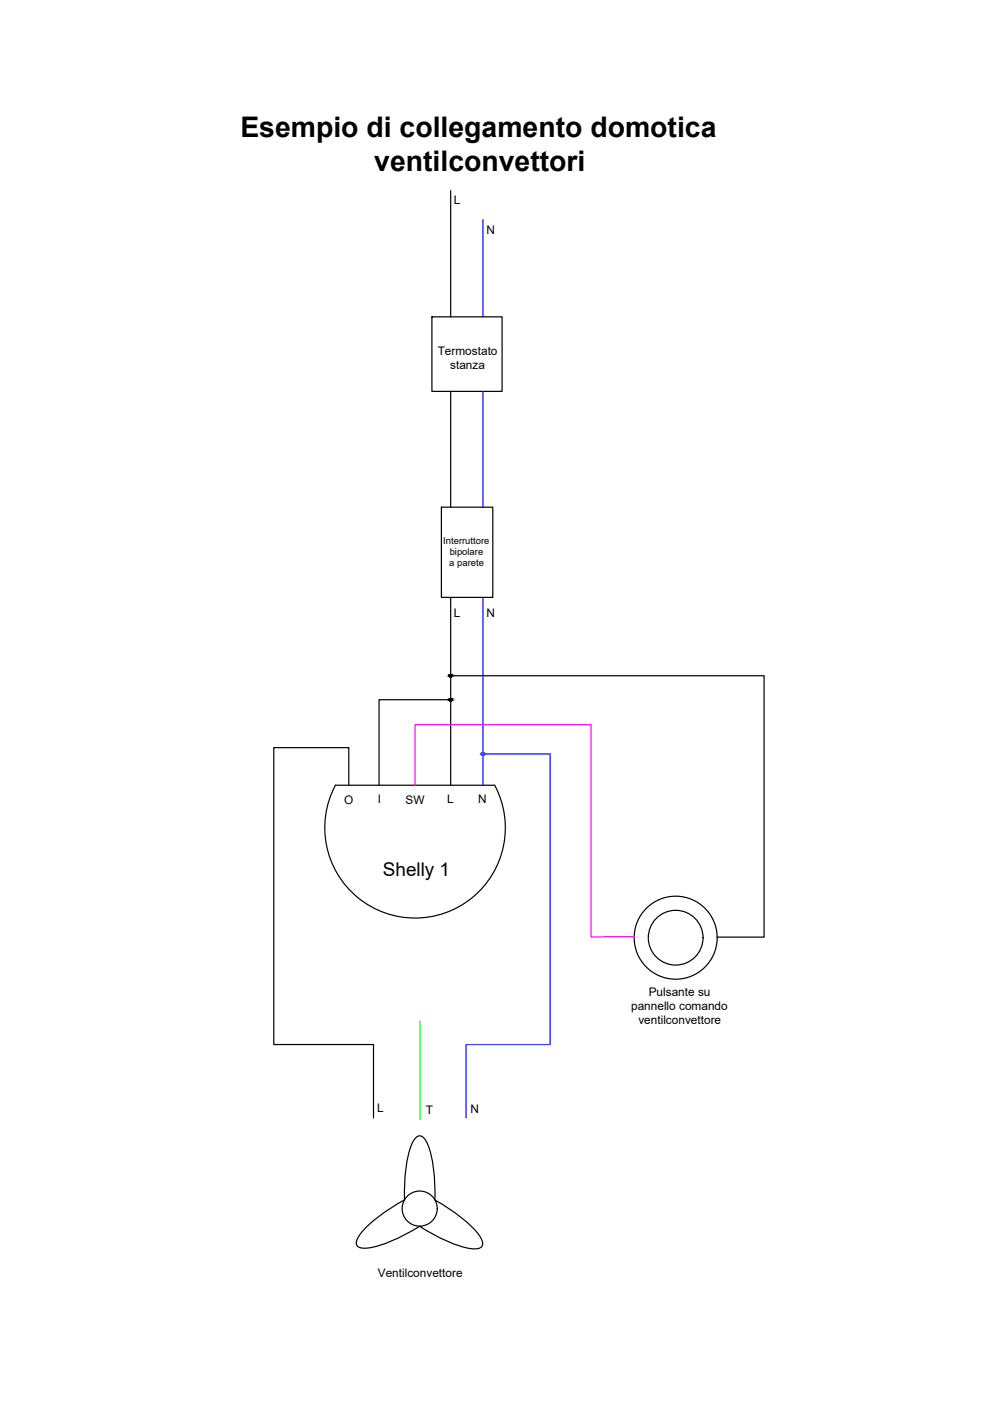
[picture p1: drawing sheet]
<svg xmlns="http://www.w3.org/2000/svg" width="210mm" height="297mm" viewBox="0 0 210 297" stroke-linecap="round" stroke-linejoin="round" font-family="sans-serif">
<!-- layer: 0 -->
<g fill="none" stroke="#000" stroke-width=".25">
<path d="M95.6 40.4v26.8M91.6 67.2h14.9v15.8h-14.9zM93.6 107.5h10.9v19.2h-10.9zM95.6 148.4h-15.2v18.1M71.1 166.5h33.8a19.1 19.1 0 0 1-16.9 28.1 19.1 19.1 0 0 1-16.9-28.1zM85.7 254.4a32.3 32.3 0 0 0-9.3 7.2 2.44 2.44 0 0 0-.7 2.4 2.44 2.44 0 0 0 2.5 .6 30.8 30.8 0 0 0 10.8-4.6M85.8 254.4a32.3 32.3 0 0 1 1.5-11.7 2.44 2.44 0 0 1 1.7-1.9 2.44 2.44 0 0 1 1.7 1.9 30.8 30.8 0 0 1 1.5 11.7M92.2 254.4a32.3 32.3 0 0 1 9.3 7.4 2.44 2.44 0 0 1 .7 2.4 2.44 2.44 0 0 1-2.5 .5 30.8 30.8 0 0 1-10.8-4.7"/>
<circle cx="143.3" cy="198.8" r="8.8"/>
<circle cx="143.3" cy="198.8" r="5.8"/>
<circle cx="89" cy="256.2" r="3.7"/>
</g>
<!-- layer: Fase -->
<g fill="none" stroke="#000" stroke-width=".25">
<path d="M95.6 83v24.5M95.6 126.7v39.8M95.6 143.3h66.4v55.4h-9.9M74 166.5v-8h-16v63h21.2v15.5"/>
<circle cx="95.6" cy="143.3" r=".28"/>
<circle cx="95.6" cy="148.3" r=".28"/>
</g>
<!-- layer: Neutro -->
<g fill="none" stroke="#00f" stroke-width=".25">
<path d="M102.4 46.6v20.6M102.4 83v24.5M102.4 126.7v39.8M102.4 159.9h14.2v61.6h-17.8v15.5"/>
<circle cx="102.4" cy="159.9" r=".28"/>
</g>
<!-- layer: Fase -->
<g fill="#000" stroke="#000" stroke-width=".21">
<path d="M95.5 143.5h.1zM95.5 148.6h.1zM95.5 143h.1z"/>
<path d="M95.5 148.1h.1zM95.5 148.1h.1z"/>
<path d="M95.5 143h.1zM95.5 143h.1z"/>
<path d="M95.5 148.1h.1zM95.5 148.1h.1z"/>
<path d="M95.5 143h.2zM95.4 143h.3z"/>
<path d="M95.5 143.5h.1zM95.5 143.5h.1z"/>
<path d="M95.5 148.1h.2zM95.4 148.1h.3z"/>
<path d="M95.5 148.6h.1zM95.5 148.6h.1z"/>
<path d="M95.4 143h.3zM95.4 143h.3z"/>
<path d="M95.4 143.5h.3zM95.4 143.5h.2z"/>
<path d="M95.4 148.1h.3zM95.4 148.1h.3z"/>
<path d="M95.4 148.6h.3zM95.4 148.6h.2z"/>
<path d="M95.4 143h.3zM95.4 143h.3z"/>
<path d="M95.4 143.5h.3zM95.4 143.5h.3z"/>
<path d="M95.4 148.1h.3zM95.4 148.1h.3z"/>
<path d="M95.4 148.6h.3zM95.4 148.6h.3z"/>
<path d="M95.4 143l.3 .1zM95.4 143l.3 .1z"/>
<path d="M95.4 143.5h.3zM95.4 143.5h.3z"/>
<path d="M95.4 148.1h.3zM95.4 148.1h.3z"/>
<path d="M95.4 148.6h.3zM95.4 148.6h.3z"/>
<path d="M95.4 143.1h.4zM95.4 143.1h.4z"/>
<path d="M95.4 143.5h.3zM95.4 143.5h.3z"/>
<path d="M95.4 148.1l.4 .1zM95.4 148.1l.4 .1z"/>
<path d="M95.4 148.6h.3zM95.4 148.6h.3z"/>
<path d="M95.4 143.1h.4zM95.4 143.1h.4z"/>
<path d="M95.4 143.5h.4zM95.4 143.5h.3z"/>
<path d="M95.4 148.2h.4zM95.4 148.2h.4z"/>
<path d="M95.4 148.5h.4zM95.4 148.5l.3 .1z"/>
<path d="M95.3 143.1h.5zM95.3 143.1h.5z"/>
<path d="M95.3 143.4h.5zM95.3 143.4l.5 .1z"/>
<path d="M95.3 148.2h.5zM95.3 148.2h.5z"/>
<path d="M95.3 148.5h.5zM95.3 148.5h.5z"/>
<path d="M95.3 143.1h.5zM95.3 143.1h.5z"/>
<path d="M95.3 143.4h.5zM95.3 143.4h.5z"/>
<path d="M95.3 148.2h.5zM95.3 148.2h.5z"/>
<path d="M95.3 148.5h.5zM95.3 148.5h.5z"/>
<path d="M95.3 143.1l.5 .1zM95.3 143.1l.5 .1z"/>
<path d="M95.3 143.4h.5zM95.3 143.4h.5z"/>
<path d="M95.3 148.2h.5zM95.3 148.2h.5z"/>
<path d="M95.3 148.5h.5zM95.3 148.5h.5z"/>
<path d="M95.3 143.2h.5zM95.3 143.2h.5z"/>
<path d="M95.3 143.4h.5zM95.3 143.4h.5z"/>
<path d="M95.3 148.2l.5 .1zM95.3 148.2l.5 .1z"/>
<path d="M95.3 148.5h.5zM95.3 148.5h.5z"/>
<path d="M95.3 143.2h.5zM95.3 143.2h.5z"/>
<path d="M95.3 143.3h.5zM95.3 143.3l.5 .1z"/>
<path d="M95.3 148.3h.5zM95.3 148.3h.5z"/>
<path d="M95.3 148.4h.5zM95.3 148.4l.5 .1z"/>
<path d="M95.3 143.2h.5zM95.3 143.2h.5z"/>
<path d="M95.3 143.2l.5 .1zM95.3 143.2l.5 .1z"/>
<path d="M95.3 143.3h.5zM95.3 143.3h.5z"/>
<path d="M95.3 143.3h.5zM95.3 143.3h.5z"/>
<path d="M95.3 143.3h.5zM95.3 143.3h.5z"/>
<path d="M95.3 148.3h.5zM95.3 148.3h.5z"/>
<path d="M95.3 148.3l.5 .1zM95.3 148.3l.5 .1z"/>
<path d="M95.3 148.4h.5zM95.3 148.4h.5z"/>
<path d="M95.3 148.4h.5zM95.3 148.4h.5z"/>
<path d="M95.3 148.4h.5zM95.3 148.4h.5z"/>
</g>
<path d="M88 166.5v-12.9h37.3v45h9.2" fill="none" stroke="#f0f" stroke-width=".25"/>
<!-- layer: Neutro -->
<g fill="#00f" stroke="#00f" stroke-width=".21">
<path d="M102.3 159.6h.2z"/>
<path d="M102.3 160.1h.2z"/>
<path d="M102.3 159.6h.2zM102.3 159.6h.2z"/>
<path d="M102.3 159.6h.2zM102.3 159.6h.2z"/>
<path d="M102.3 159.6h.2zM102.3 159.6h.2z"/>
<path d="M102.3 159.6h.3zM102.2 159.6h.4z"/>
<path d="M102.2 159.6h.4zM102.2 159.6h.4z"/>
<path d="M102.2 159.6l.4 .1zM102.2 159.6l.4 .1z"/>
<path d="M102.2 159.7h.4zM102.2 159.7h.4z"/>
<path d="M102.2 159.7h.4zM102.2 159.7h.4z"/>
<path d="M102.2 159.7h.4zM102.2 159.7h.4z"/>
<path d="M102.1 159.7l.6 .1zM102.1 159.7l.6 .1z"/>
<path d="M102.1 159.8h.6zM102.1 159.8h.6z"/>
<path d="M102.1 159.8h.6zM102.1 159.8h.6z"/>
<path d="M102.1 159.8h.6zM102.1 159.8h.6z"/>
<path d="M102.1 159.8l.6 .1zM102.1 159.8l.6 .1z"/>
<path d="M102.1 159.9h.6zM102.1 159.9h.6z"/>
<path d="M102.1 159.9h.6zM102.1 159.9h.6z"/>
<path d="M102.1 159.9h.6zM102.1 159.9h.6z"/>
<path d="M102.1 159.9h.6zM102.1 159.9l.6 .1z"/>
<path d="M102.1 160h.6zM102.1 160h.5z"/>
<path d="M102.1 160h.5zM102.1 160h.5z"/>
<path d="M102.2 160h.4zM102.2 160h.4z"/>
<path d="M102.2 160h.4zM102.2 160h.4z"/>
<path d="M102.2 160h.4zM102.2 160l.4 .1z"/>
<path d="M102.2 160.1h.4zM102.2 160.1h.4z"/>
<path d="M102.2 160.1h.4zM102.2 160.1h.3z"/>
<path d="M102.3 160.1h.2zM102.3 160.1h.2z"/>
<path d="M102.3 160.1h.2zM102.3 160.1h.2z"/>
<path d="M102.3 160.1h.2zM102.3 160.1h.2z"/>
</g>
<!-- layer: 0 -->
<path d="M89 216.5v20.8" fill="none" stroke="#0f0" stroke-width=".25"/>
<g font-size="6">
<text x="51" y="29">Esempio di collegamento domotica</text>
<text x="79.4" y="36.2">ventilconvettori</text>
</g>
<text font-size="4" x="81.2" y="185.8">Shelly 1</text>
<g font-size="2.5">
<text x="96.2" y="43.2">L</text>
<text x="103.2" y="49.6">N</text>
<text x="92.8" y="75.3">Termostato</text>
<text x="95.4" y="78.3">stanza</text>
<text x="96.2" y="130.9">L</text>
<text x="103.2" y="130.9">N</text>
<text x="73" y="170.4">O</text>
<text x="80.1" y="170.3">I</text>
<text x="86" y="170.4">SW</text>
<text x="94.8" y="170.3">L</text>
<text x="101.4" y="170.3">N</text>
<text x="133.8" y="214.2">pannello comando</text>
<text x="137.5" y="211.2">Pulsante su</text>
<text x="135.4" y="217.2">ventilconvettore</text>
<text x="80" y="235.7">L</text>
<text x="90.3" y="236.1">T</text>
<text x="99.8" y="236">N</text>
<text x="80.1" y="270.7">Ventilconvettore</text>
</g>
<g font-size="2">
<text x="94" y="115.3">Interruttore</text>
<text x="95.3" y="117.7">bipolare</text>
<text x="95.3" y="120.1">a parete</text>
</g>
</svg>
